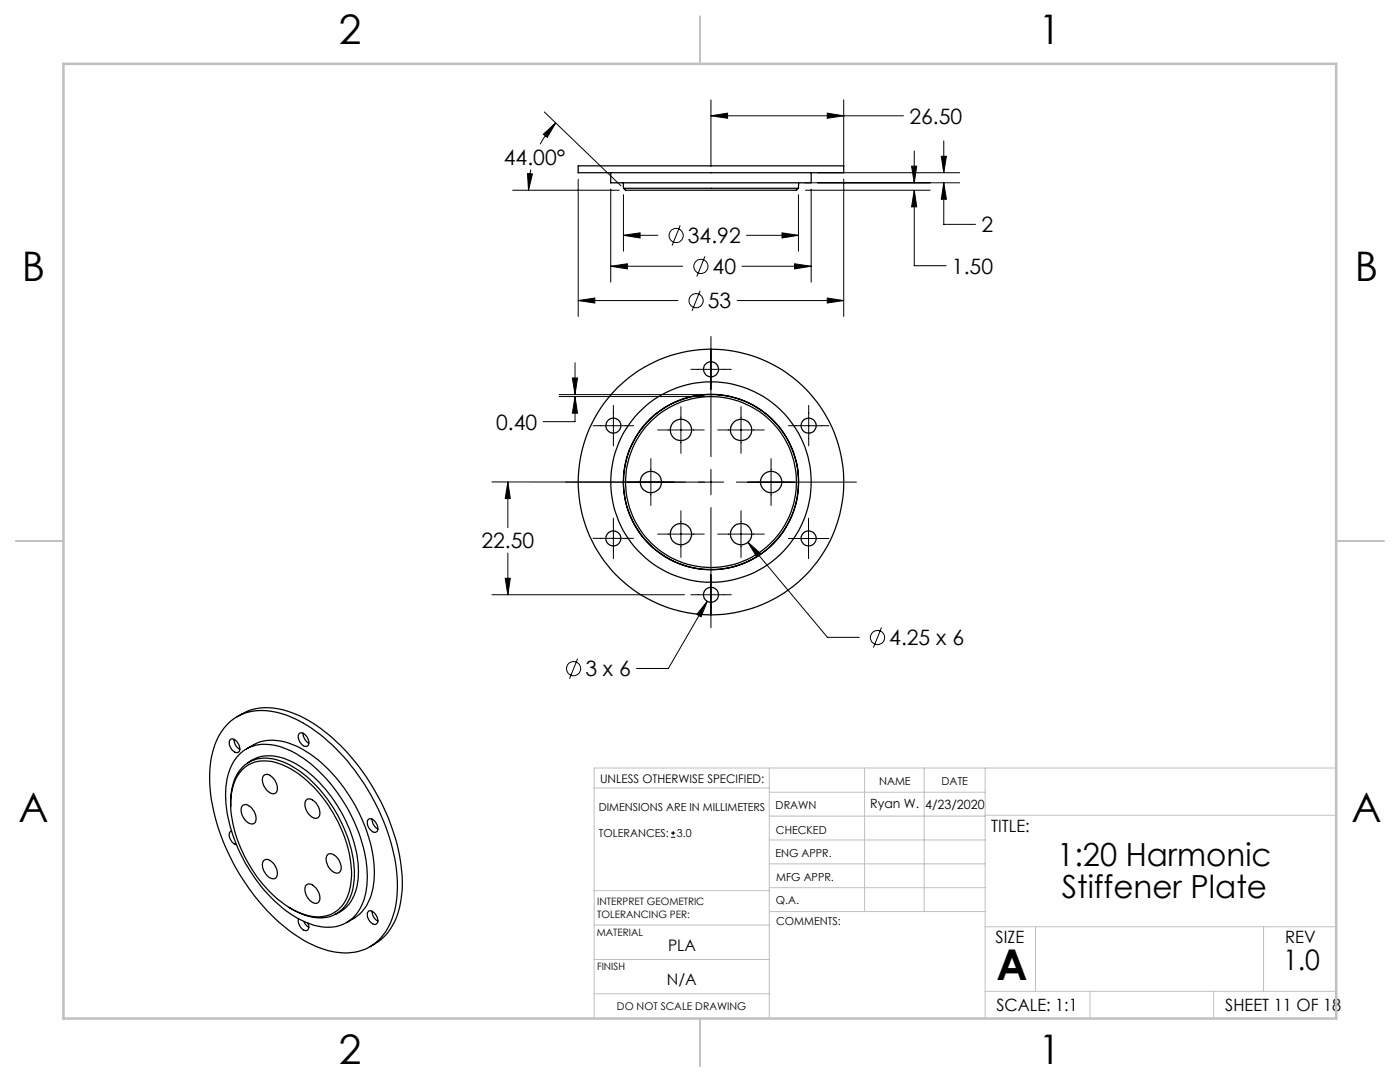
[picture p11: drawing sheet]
<svg xmlns="http://www.w3.org/2000/svg" width="279mm" height="216mm" viewBox="0 0 279 216" stroke-linecap="round" stroke-linejoin="round" font-family="sans-serif">
<g fill="none" stroke="#000" stroke-width=".2">
<path d="M141.9 19.9v13.3M168.4 19.9v13.3M102.3 38h21.3M105.3 34.6l1 .1-.8 3.3zM105.9 33.8l-.3 2.1-.1 2.1M108.4 26.8l2.5-2.3-1.7 2.9zM108.6 22.3l15.3 14.8M110.9 24.5a18.7 18.7 0 0 0-3.1 4.3M115.4 35.7v27.4M121.9 37.7v18.6M124.4 38.8v11.3M141.9 23.1l3.3-.5v1z"/>
<path d="M141.9 23.1h38.4M159.3 38.8v11.3M160.7 36.5h30.8M160.7 38h24.9M161.9 37.7v18.6M163.2 34.5h28.3M165.1 22.6l3.3 .5-3.3 .5zM168.4 35.7v27.4M181.9 33.2h1.1l-.5 3.3zM182.5 38l.5 3.3h-1.1zM182.5 38v15h6.3M182.5 30.1v6.4"/>
<path d="M187.9 31.2h1l-.6 3.3zM188.3 36.5l.6 3.3h-1zM188.3 36.5v8.3h6.4M188.3 28.1v6.4M115.4 60l3.3-.5v1zM115.4 60h19.9M121.9 53.1l3.3-.5v1.1zM121.9 53.1h14.3M124.4 47l3.3-.5v1zM124.4 47h6.9M135.7 45l-1.6 4M139.7 58l-1.6 4"/>
<path d="M140.7 51.2l-1.6 4M147.1 60h21.3M148.1 53.1h13.8M149 47h10.3M156.1 46.5l3.2 .5-3.2 .5zM158.6 52.6l3.3 .5-3.3 .6zM165.1 59.5l3.3 .5-3.3 .5zM111.6 79.1h29M111.6 78.7h29M114.2 75.4h1.1l-.5 3.3zM114.8 79.1l.5 3.3h-1.1zM114.8 79.1v5h-6.4"/>
<path d="M114.8 72.4v6.3M137.9 73.7h8M141.9 67.1v24M98.2 96.2h46.2M101.4 96.2l.4 3.3h-1zM101.4 96.2v9.1M118.4 84.9h8M122.4 80.9v8.1M129.9 91.5v9.4M131.2 85.8h9.3M135.9 81.1v9.4M141.9 93.7v5"/>
<path d="M143.2 85.8h9.3M147 96.2h23.9M147.9 81.1v9.4M153.9 91.5v9.4M157.3 84.9h8.1M161.4 80.9v8.1M98.2 118.7h38.4M100.8 115.4h1l-.4 3.3zM101.4 110.3v8.4M118.4 107.4h8M122.4 103.4v8.1M131.2 106.6h9.3"/>
<path d="M135.9 101.9v9.3M137.9 118.7h8M141.1 120l-1.2 3.1-.8-.5zM141.1 120l-7.7 13.4h-6.4M141.9 101.3v23.9M143.2 106.6h9.3M147.9 101.9v9.3M149.3 108.2l2.5 2.2-.8 .7zM149.3 108.2l15.8 19h6.4M157.3 107.5h8.1M161.4 103.4v8.1M115.3 131.4l-1.6 4"/>
<path d="M175.9 125.2l-1.6 4M133.9 167.1h.9M133.9 166.2h.9M134.3 165.8v.9"/>
<circle cx="134.9" cy="47" r="1.41"/>
<circle cx="138.9" cy="60" r="1.42"/>
<circle cx="139.9" cy="53.2" r="1.42"/>
<circle cx="114.5" cy="133.4" r="1.41"/>
<circle cx="175.1" cy="127.2" r="1.41"/>
</g>
<g fill="none" stroke="#c0c0c0" stroke-width=".2">
<path d="M118.6 157.2h34.9M153.5 153.2v50M153.5 158.1h43.1M172.5 153.2v28.7M184.4 153.2v28.7M196.6 153.2v50M266.7 153.2h-148.1v50M118.6 177.7h35M153.5 167.6h43.1M153.5 162.8h43.1M153.5 172.4h43.1M153.5 177.1h43.1"/>
<path d="M196.6 162.7h70.1M118.6 198.3h34.9M118.6 191.5h34.9M118.6 184.6h35M153.6 181.9h43M196.6 197.8h70.1M196.6 184.9h70.1M206.7 184.9v12.9M217.5 197.8v5.4M242.2 197.8v5.4M252.2 184.9v12.9"/>
</g>
<path d="M139.7 3.2v9.5M3.1 107.9h9.6M266.7 107.9h9.5M139.7 203.2v9.6" fill="none" stroke="#c0c0c0" stroke-width=".25"/>
<path d="M12.7 12.7h254v190.5h-254z" fill="none" stroke="#c0c0c0" stroke-width=".5"/>
<path d="M165.1 22.6l3.3 .5-3.3 .5zM141.9 23.1l3.3-.5v1zM187.9 31.2h1l-.6 3.3zM188.3 36.5l.6 3.3h-1zM181.9 33.2h1.1l-.5 3.3zM182.5 38l.5 3.3h-1.1zM105.3 34.6l.2 3.4 .8-3.3zM108.4 26.8l.8 .6 1.7-2.9zM165.1 59.5l3.3 .5-3.3 .5zM115.4 60l3.3-.5v1zM158.6 52.6l3.3 .5-3.3 .6zM121.9 53.1l3.3-.5v1.1zM156.1 46.5l3.2 .5-3.2 .5zM124.4 47l3.3-.5v1zM114.8 79.1l.5 3.3h-1.1zM114.2 75.4h1.1l-.5 3.3zM141.1 120l-2 2.6 .8 .5zM100.8 115.4h1l-.4 3.3zM101.4 96.2l.4 3.3h-1zM149.3 108.2l1.7 2.9 .8-.7z" fill="#000"/>
<g fill="none" stroke="#000" stroke-width=".25">
<path d="M115.4 33.1h53v1.4h-53zM121.9 34.5v2h40v-2M124.4 36.5v1.1M124.4 37.6h34.9M124.4 37.6l.4 .4h34.1l.4-.4M159.4 36.5l-.1 1.1M45.6 144.3a10.5 10.5 0 0 1 10.9-1.8 30 30 0 0 1 13.6 10.3 41.7 41.7 0 0 1 9.2 22.5 16.1 16.1 0 0 1-3.2 11.8 9.9 9.9 0 0 1-9.8 2.8 26.8 26.8 0 0 1-13-8.2 42.8 42.8 0 0 1-11.4-25.1 17.1 17.1 0 0 1 2.7-11.2zM46 147.5a1.48 1.48 0 0 1 1.7 1.2 .9 .9 0 0 1-.5 1.5 1.89 1.89 0 0 1-1.2-2.7zM46.7 147.5a2.17 2.17 0 0 0 1.2 2M47.3 143a11.7 11.7 0 0 1 11.8-.5 34.4 34.4 0 0 1 14.6 13.5 38.9 38.9 0 0 1 6.6 21.6 14.1 14.1 0 0 1-3.7 9.4l-1.1 .9-1.7 1M48 150.3a8 8 0 0 1 8.3-1.2 25.4 25.4 0 0 1 12.1 10.6 28.7 28.7 0 0 1 4.8 16.8 9 9 0 0 1-4.3 7.7 9.1 9.1 0 0 1-8.3-.4 28 28 0 0 1-12.2-12.6 25.4 25.4 0 0 1-3.1-15.7 9.8 9.8 0 0 1 2.7-5.2zM48.4 153.5a6.9 6.9 0 0 1 7.7-1 23.6 23.6 0 0 1 11.7 12.2 20.3 20.3 0 0 1 2 12.9 6.5 6.5 0 0 1-9.1 4.9 22 22 0 0 1-11.5-10.8 23 23 0 0 1-3.1-13.1 8.9 8.9 0 0 1 2.3-5.1z"/>
<path d="M49.2 149.4a9.2 9.2 0 0 1 10-.5 29.1 29.1 0 0 1 13 14.4 23.3 23.3 0 0 1 2.1 14.6 8.6 8.6 0 0 1-5.2 6.2M49.4 152.2a7.9 7.9 0 0 1 8.4-.4 24.8 24.8 0 0 1 11.2 12 20.6 20.6 0 0 1 2.1 13.7 7 7 0 0 1-4.2 5M52.6 154.7a1.19 1.19 0 0 1 1.7 .4 2.58 2.58 0 0 1 .8 3.1 1.53 1.53 0 0 1-2.1-.9 2.33 2.33 0 0 1-.4-2.6zM59.8 146.3a1.55 1.55 0 0 1 1.8 1.5 .74 .74 0 0 1 0 .8 .74 .74 0 0 1-.8 .3 2.11 2.11 0 0 1-1.1-2.5zM60.5 146.3a2.33 2.33 0 0 0 1.1 2M61 159.8a1.13 1.13 0 0 1 1.8 .1 2.55 2.55 0 0 1 .8 3.2 1.52 1.52 0 0 1-2.1-.9 2.77 2.77 0 0 1-.5-2.4zM46 160.9a10.6 10.6 0 0 1 2.5-7.9 7.2 7.2 0 0 1 7.9-1 24 24 0 0 1 11.4 11.5 21.9 21.9 0 0 1 2.6 13.9 6.6 6.6 0 0 1-7.1 5.7 12.6 12.6 0 0 1-5.6-2.1M46.2 165.8a1.12 1.12 0 0 0-.1 1.8l.5 .7 .6 .3M48.4 160.8a1.46 1.46 0 0 1 2.1 .8 2.14 2.14 0 0 1 .2 2.7 2.2 2.2 0 0 1-2.4-1.8l-.2-1.1zM52.6 171.7a1.19 1.19 0 0 1 1.7 .3 2.58 2.58 0 0 1 .8 3.2 1.53 1.53 0 0 1-2.1-.9 2.33 2.33 0 0 1-.4-2.6zM61 176.7a1.12 1.12 0 0 1 1.8 .3 2.5 2.5 0 0 1 .8 3 1.52 1.52 0 0 1-2.1-.8 2.77 2.77 0 0 1-.5-2.5zM65.4 170.6a1.52 1.52 0 0 1 2.1 .8 2.12 2.12 0 0 1 .2 2.7 1.88 1.88 0 0 1-2.2-1.2 2.11 2.11 0 0 1-.1-2.3z"/>
<path d="M73.6 163.5a1.2 1.2 0 0 1 1.5 .9 1.1 1.1 0 0 1-.2 1.7 1.83 1.83 0 0 1-1.3-2.6zM74.3 163.4a2.27 2.27 0 0 0 1.1 2.1M59.6 183.3a1.99 1.99 0 0 0 1.5 2.4 1.01 1.01 0 0 0 .4-1.5M60.6 183.9l.6 .9 .4 .2M73.6 181.8a1.48 1.48 0 0 1 1.7 1.2 .9 .9 0 0 1-.5 1.5 1.89 1.89 0 0 1-1.2-2.7zM74.3 181.8a2.17 2.17 0 0 0 1.1 2"/>
<circle cx="141.9" cy="73.7" r="1.51"/>
<circle cx="122.4" cy="84.9" r="1.51"/>
<circle cx="129.9" cy="96.2" r="2.14"/>
<circle cx="135.9" cy="85.8" r="2.12"/>
<circle cx="141.9" cy="96.2" r="17.5"/>
<circle cx="141.9" cy="96.2" r="17.4"/>
<circle cx="141.9" cy="96.2" r="26.5"/>
<circle cx="141.9" cy="96.2" r="20"/>
<circle cx="141.9" cy="96.2" r="17"/>
<circle cx="147.9" cy="85.8" r="2.11"/>
<circle cx="153.9" cy="96.2" r="2.13"/>
<circle cx="161.4" cy="84.9" r="1.5"/>
<circle cx="122.4" cy="107.4" r="1.51"/>
<circle cx="135.9" cy="106.6" r="2.13"/>
<circle cx="141.9" cy="118.7" r="1.51"/>
<circle cx="147.9" cy="106.6" r="2.12"/>
<circle cx="161.4" cy="107.4" r="1.5"/>
</g>
<text font-size="8.5" x="198.9" y="195.5">A</text>
<g font-size="8.1">
<text x="67.6" y="8.9">2</text>
<text x="207.3" y="8.9">1</text>
<text x="4.4" y="56.2">B</text>
<text x="270.4" y="56.2">B</text>
<text x="3.7" y="164.1">A</text>
<text x="269.7" y="164.1">A</text>
<text x="67.6" y="212.4">2</text>
<text x="207.3" y="212.4">1</text>
</g>
<g font-size="6.3">
<text x="211" y="172.9">1:20 Harmonic</text>
<text x="211.9" y="179.2">Stiffener Plate</text>
</g>
<text font-size="5.6" x="256.1" y="193.5">1.0</text>
<g font-size="4.2">
<text x="181.5" y="24.7">26.50</text>
<text x="100.6" y="32.9">44.00°</text>
<text x="195.9" y="46.4">2</text>
<text x="137.3" y="48.5">34.92</text>
<text x="142.2" y="54.7">40</text>
<text x="190" y="54.6">1.50</text>
<text x="141.3" y="61.5">53</text>
<text x="99" y="85.7">0.40</text>
<text x="96.1" y="109.4">22.50</text>
<text x="177.5" y="128.7">4.25 x 6</text>
<text x="116.8" y="135">3 x 6</text>
</g>
<g font-size="3.4">
<text x="197.8" y="166">TITLE:</text>
<text x="198.7" y="188.1">SIZE</text>
<text x="256.5" y="188.2">REV</text>
<text x="198.8" y="201.7">SCALE: 1:1</text>
<text x="244.5" y="201.7">SHEET 11 OF 18</text>
</g>
<g font-size="3.2">
<text x="133.3" y="189.8">PLA</text>
<text x="133.1" y="196.6">N/A</text>
</g>
<g font-size="2.5">
<text x="173.7" y="161.3">Ryan W.</text>
<text x="184.6" y="161.4">4/23/2020</text>
</g>
<text font-size="2.4" x="119.8" y="156.2">UNLESS OTHERWISE SPECIFIED:</text>
<g font-size="2.2">
<text x="119.5" y="161.8">DIMENSIONS ARE IN MILLIMETERS</text>
<text x="154.8" y="161.4">DRAWN</text>
<text x="175.4" y="156.6">NAME</text>
<text x="187.9" y="156.7">DATE</text>
<text x="119.5" y="167.1">TOLERANCES:</text>
<text x="135.1" y="167.1">3.0</text>
<text x="154.9" y="166.3">CHECKED</text>
<text x="154.8" y="171">ENG APPR.</text>
<text x="154.9" y="175.7">MFG APPR.</text>
<text x="154.9" y="180.4">Q.A.</text>
<text x="154.9" y="184.6">COMMENTS:</text>
</g>
<text font-size="2.1" x="123.1" y="201.6">DO NOT SCALE DRAWING</text>
<g font-size="2">
<text x="119.2" y="180.6">INTERPRET GEOMETRIC</text>
<text x="119.2" y="183.1">TOLERANCING PER:</text>
<text x="119.1" y="186.7">MATERIAL</text>
<text x="119.1" y="193.5">FINISH</text>
</g>
</svg>
